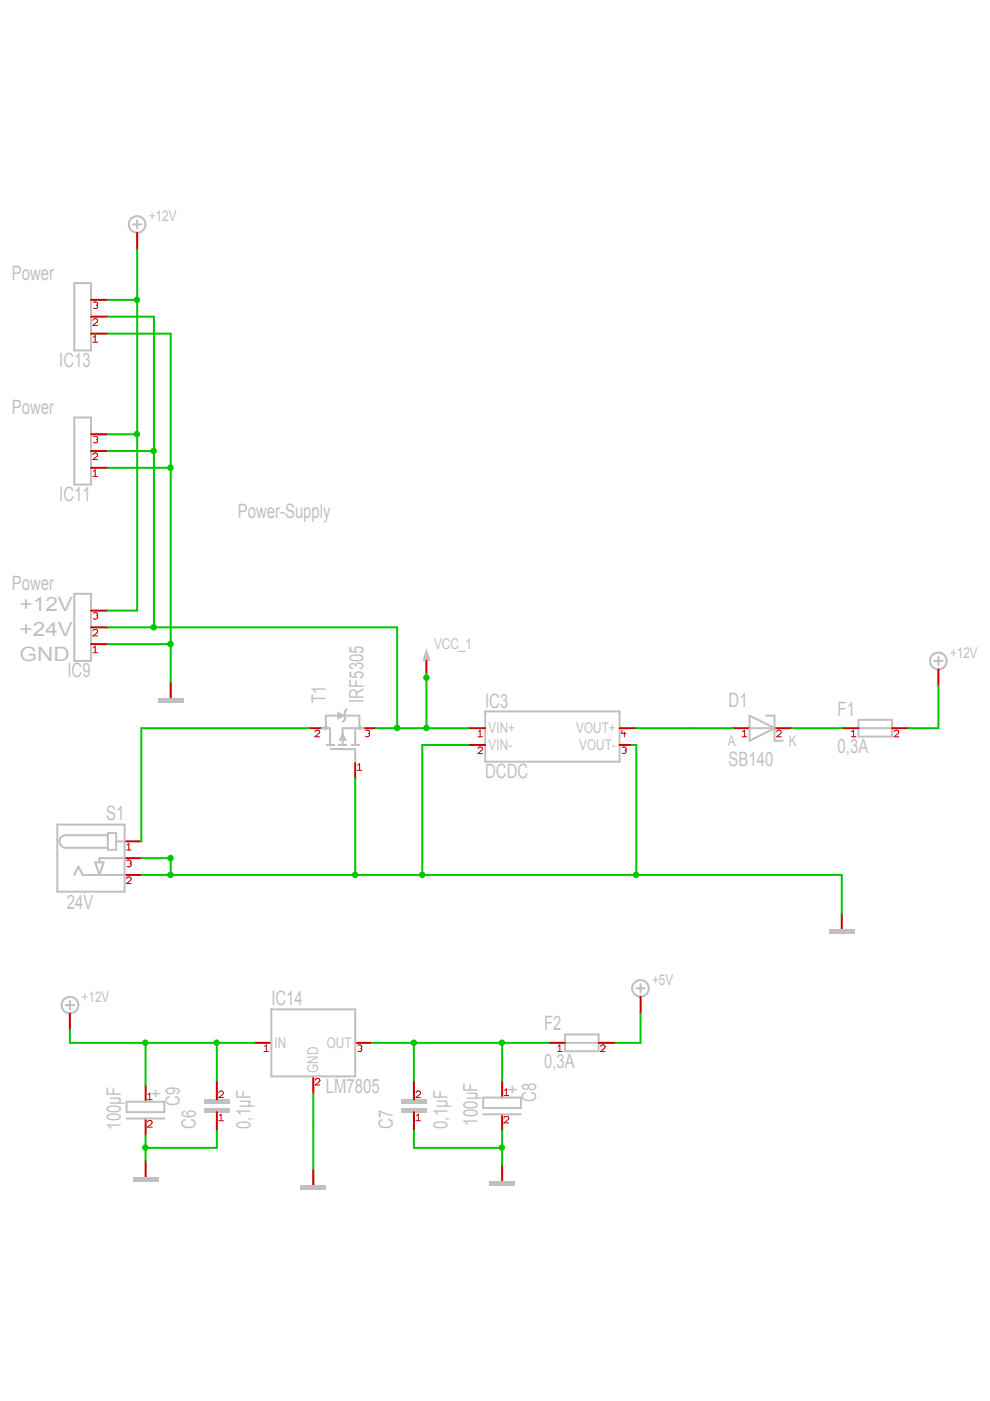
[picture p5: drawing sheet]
<svg xmlns="http://www.w3.org/2000/svg" width="210mm" height="297mm" viewBox="0 0 210 297" stroke-linecap="round" stroke-linejoin="round" font-family="sans-serif">
<path d="M36.2 144.6v3.5" fill="none" stroke="#c80000" stroke-width=".42"/>
<path d="M33.5 148.1h5.4v.9h-5.4z" fill-rule="evenodd" fill="#c0c0c0"/>
<g fill="none" stroke="#c0c0c0" stroke-width=".42">
<path d="M28.2 47.6h1.8M29.1 46.7v1.8M182 154.4h7.1M182 152.6h7.1v3.6h-7.1zM119.8 219.3h7.1v3.6h-7.1zM119.8 221.1h7.1"/>
<circle cx="29.1" cy="47.6" r="1.78"/>
</g>
<path d="M29.1 49.4v3.5M178.5 154.4h3.5M189.1 154.4h3.6M116.2 221.1h3.6M126.9 221.1h3.6M106.5 246.9v3.6" fill="none" stroke="#c80000" stroke-width=".42"/>
<path d="M180.5 156.2h1M180.6 155.2l.4-.4v1.4M189.6 155.2a.48 .48 0 0 1 .6-.4 .48 .48 0 0 1 .3 .7l-.9 .7h1M118.2 222.9h1M118.4 221.9l.3-.4v1.4M127.3 221.9a.47 .47 0 0 1 .7-.3 .47 .47 0 0 1 .2 .6l-.9 .7h1" fill="none" stroke="#c80000" stroke-width=".21"/>
<path d="M103.8 250.5h5.3v.9h-5.3z" fill-rule="evenodd" fill="#c0c0c0"/>
<path d="M30.9 246v3.6" fill="none" stroke="#c80000" stroke-width=".42"/>
<path d="M28.2 249.6h5.3v.9h-5.3z" fill-rule="evenodd" fill="#c0c0c0"/>
<path d="M30.9 230v3.6M30.9 237.2v3.5M106.5 229.1v3.6M106.5 236.3v3.5" fill="none" stroke="#c80000" stroke-width=".42"/>
<path d="M31.3 237.9a.46 .46 0 0 1 .6-.3 .46 .46 0 0 1 .2 .7l-.8 .7h1M31.3 233.2h1M31.4 232.1l.4-.3v1.4M106.8 237a.48 .48 0 0 1 .7-.3 .48 .48 0 0 1 .2 .7l-.9 .7h1.1M106.8 232.3h1.1M107 231.2l.4-.4v1.5" fill="none" stroke="#c80000" stroke-width=".21"/>
<path d="M26.8 237.2h8M26.8 233.6h8v2.2h-8zM102.4 236.3h8M102.4 232.7h8v2.2h-8z" fill="none" stroke="#c0c0c0" stroke-width=".42"/>
<g fill="#c0c0c0">
<path d="M85.1 233.1h5.3v.9h-5.3z" fill-rule="evenodd"/>
<path d="M85.1 234.9h5.3v.9h-5.3z" fill-rule="evenodd"/>
</g>
<path d="M87.8 229.1v4M87.8 235.8v4" fill="none" stroke="#c80000" stroke-width=".42"/>
<path d="M88.2 231.6a.5 .5 0 0 1 .5-.3 .5 .5 0 0 1 .5 .5l-1 .9h1M88.2 237.6h1M88.3 236.6l.4-.4v1.4" fill="none" stroke="#c80000" stroke-width=".21"/>
<g fill="#c0c0c0">
<path d="M43.3 233.1h5.3v.9h-5.3z" fill-rule="evenodd"/>
<path d="M43.3 234.9h5.3v.9h-5.3z" fill-rule="evenodd"/>
</g>
<path d="M46 229.1v4M46 235.8v4M66.4 247.8v3.6" fill="none" stroke="#c80000" stroke-width=".42"/>
<path d="M46.4 231.6a.47 .47 0 0 1 .6-.3 .47 .47 0 0 1 .2 .7l-.8 .7h1M46.4 237.6h1M46.5 236.6l.4-.4v1.4" fill="none" stroke="#c80000" stroke-width=".21"/>
<path d="M63.8 251.4h5.3v.9h-5.3z" fill-rule="evenodd" fill="#c0c0c0"/>
<g fill="none" stroke="#c0c0c0" stroke-width=".42">
<path d="M15.7 60h3.6v14.3h-3.6zM15.7 88.5h3.6v14.2h-3.6zM15.7 125.9h3.6v14.2h-3.6zM70 158.8h2.6M72.6 154.4v3.5M102.9 150.8h28.5v10.7h-28.5zM12.1 174.8h14.3v14.3h-14.3zM22.9 177.1h-9a1.33 1.33 0 0 0-1.3 1.3 1.33 1.33 0 0 0 1.3 1.3h9M22.9 176.6h1.7v3.6h-1.7zM24.6 178.4h1.8M15.7 185.5l.9-1.8 .9 1.8h8.9M20.2 182.8h1.8l-.9 2.7z"/>
<path d="M26.4 181.9h-5.3v.9M13.9 213.1h1.8M14.8 212.2v1.8M57.5 214h17.8v14.2h-17.8zM134.9 209.5h1.8M135.8 208.7v1.7"/>
<circle cx="14.8" cy="213.1" r="1.78"/>
<circle cx="135.8" cy="209.5" r="1.76"/>
</g>
<g fill="none" stroke="#c80000" stroke-width=".42">
<path d="M19.3 63.6h3.6M19.3 67.1h3.6M19.3 70.7h3.6M19.3 92.1h3.6M19.3 95.6h3.6M19.3 99.2h3.6M19.3 129.5h3.6M19.3 133h3.6M19.3 136.6h3.6M65.5 154.4h2.8M77 154.4h2.8M99.3 157.9h3.6"/>
<path d="M99.3 154.4h3.6M131.4 157.9h3.5M131.4 154.4h3.5M26.4 178.4h3.6M75.3 161.5v3.6M26.4 185.5h3.6M26.4 181.9h3.6M14.8 214.9v3.5M135.8 211.3v3.6M54 221.1h3.5M66.4 228.2v3.6M75.3 221.1h3.6"/>
</g>
<g fill="none" stroke="#c80000" stroke-width=".21">
<path d="M19.7 67.9a.52 .52 0 0 1 .5-.4 .52 .52 0 0 1 .5 .5l-1 1h1M19.7 72.6h1M19.8 64.1a.53 .53 0 0 1 .6-.1 .53 .53 0 0 1 .3 .5l-.1 .2M19.8 71.5l.4-.4v1.5M20.4 64.7h.2M20.6 64.7l.1 .4a.59 .59 0 0 1-.9 .2M19.7 96.4a.52 .52 0 0 1 .5-.4 .52 .52 0 0 1 .5 .5l-1 1h1M19.8 92.6a.53 .53 0 0 1 .6-.1 .53 .53 0 0 1 .3 .5l-.1 .2M19.8 99.9l.4-.3v1.4M20.4 93.2h.2M20.6 93.2l.1 .4a.55 .55 0 0 1-.9 .2M19.7 101h1"/>
<path d="M19.7 133.8a.52 .52 0 0 1 .5-.4 .52 .52 0 0 1 .5 .5l-1 .9h1M19.7 138.4h1M19.8 130a.53 .53 0 0 1 .6-.1 .53 .53 0 0 1 .3 .4l-.1 .3M19.8 137.3l.4-.3v1.4M20.4 130.6h.2M20.6 130.6l.1 .3a.55 .55 0 0 1-.9 .2M66.8 155.2a.48 .48 0 0 1 .6-.4 .48 .48 0 0 1 .2 .7l-.8 .7h1M77.5 154.9a.53 .53 0 0 1 .9 .4l-.2 .2M78.1 155.5h.1M78.2 155.5l.2 .3a.51 .51 0 0 1-.9 .3M101.3 158.7a.5 .5 0 0 1 .6-.3 .5 .5 0 0 1 .4 .4l-1 1h1M101.3 156.2h1"/>
<path d="M101.5 155.2l.3-.4v1.4M131.9 158.5a.53 .53 0 0 1 .9 .3l-.2 .2M131.9 154.8l-.1 .7h1M132.4 155.2v1M132.5 159h.1M132.6 159l.2 .4a.51 .51 0 0 1-.9 .2M26.9 179.2l.4-.4v1.4M75.7 163.3h1M75.9 162.3l.3-.4v1.4M26.8 186.3a.47 .47 0 0 1 .7-.4 .47 .47 0 0 1 .2 .7l-.9 .7h1M26.8 180.2h1M26.9 182.5a.53 .53 0 0 1 .6-.1 .53 .53 0 0 1 .3 .4l-.1 .3"/>
<path d="M27.6 183.1h.1M27.7 183.1l.1 .3a.59 .59 0 0 1-.9 .3M56 222.9h.9M56.1 221.9l.4-.4v1.4M66.8 229a.49 .49 0 0 1 .6-.4 .49 .49 0 0 1 .4 .5l-1 .9h1M75.9 221.7a.49 .49 0 0 1 .5-.2 .49 .49 0 0 1 .3 .5l-.1 .2M76.5 222.2h.1M76.6 222.2l.1 .4a.54 .54 0 0 1-.8 .2"/>
</g>
<g fill="#c0c0c0">
<path d="M74.4 157.7h1.8v.5h-1.8z" fill-rule="evenodd"/>
<path d="M71.8 157.7h1.7v.5h-1.7z" fill-rule="evenodd"/>
<path d="M69.1 157.7h1.8v.5h-1.8z" fill-rule="evenodd"/>
</g>
<path d="M68.2 154.4h1.8v3.5M72.6 158.8h2.7v2.7M72.6 154.4h4.5M75.3 154.4v3.5" fill="none" stroke="#c0c0c0" stroke-width=".42"/>
<path d="M72.6 155.3l.9 1.8h-1.7z" fill="#c0c0c0"/>
<path d="M69.1 151.7v2.7M76.2 151.7v2.7" fill="none" stroke="#c0c0c0" stroke-width=".42"/>
<g fill="#c0c0c0">
<path d="M71.5 150.8l1.8 .9-1.8 .9z"/>
<circle cx="76.2" cy="154.3" r=".49"/>
<circle cx="69.1" cy="154.3" r=".49"/>
</g>
<path d="M69.1 151.7h7.1M73.5 150.4l-.4 .4v1.8l-.5 .4M158.9 151.7l5.4 2.7-5.4 2.7zM158.9 154.4h5.4M162.5 151.7h1.7v5.4h1.7" fill="none" stroke="#c0c0c0" stroke-width=".42"/>
<path d="M155.4 154.4h3.5M164.3 154.4h3.5M178.5 193.5v3.6" fill="none" stroke="#c80000" stroke-width=".42"/>
<path d="M157.4 156.2h.9M157.5 155.2l.4-.4v1.4M164.7 155.2a.5 .5 0 0 1 .5-.4 .5 .5 0 0 1 .5 .5l-1 .9h1" fill="none" stroke="#c80000" stroke-width=".21"/>
<path d="M175.8 197.1h5.3v.9h-5.3z" fill-rule="evenodd" fill="#c0c0c0"/>
<g fill="none" stroke="#c0c0c0" stroke-width=".42">
<path d="M199 139.2v1.8M198.1 140.1h1.8"/>
<circle cx="198.9" cy="140.1" r="1.79"/>
</g>
<path d="M199 141.9v3.6" fill="none" stroke="#c80000" stroke-width=".42"/>
<path d="M90.4 137.5l.9 2.6h-1.8z" fill="#c0c0c0"/>
<path d="M90.4 140.1v3.6" fill="none" stroke="#c80000" stroke-width=".42"/>
<path d="M78.9 221.1h37.3M87.8 221.1v8" fill="none" stroke="#00c800" stroke-width=".42"/>
<circle cx="87.7" cy="221.1" r=".69" fill="#00c800"/>
<path d="M65.5 154.4h-35.5v24M134.9 154.4h20.5M167.8 154.4h10.7M106.5 221.1v8" fill="none" stroke="#00c800" stroke-width=".42"/>
<circle cx="32.6" cy="95.6" r=".69" fill="#00c800"/>
<path d="M22.9 95.6h9.7v37.4" fill="none" stroke="#00c800" stroke-width=".42"/>
<circle cx="32.6" cy="133" r=".69" fill="#00c800"/>
<path d="M22.9 67.1h9.7v28.5M22.9 133h61.3v21.4" fill="none" stroke="#00c800" stroke-width=".42"/>
<circle cx="84.2" cy="154.3" r=".69" fill="#00c800"/>
<path d="M79.8 154.4h4.4" fill="none" stroke="#00c800" stroke-width=".42"/>
<g fill="#00c800">
<circle cx="90.4" cy="154.3" r=".69"/>
<circle cx="90.4" cy="143.7" r=".69"/>
</g>
<path d="M84.2 154.4h15.1M90.4 142.8v11.6M135.8 214.9v6.2h-5.3" fill="none" stroke="#00c800" stroke-width=".42"/>
<g fill="#00c800">
<circle cx="106.4" cy="221.1" r=".69"/>
<circle cx="29" cy="63.6" r=".69"/>
<circle cx="29" cy="92.1" r=".69"/>
</g>
<path d="M29.1 52.9v76.6h-6.2M22.9 63.6h6.2M22.9 92.1h6.2M199 145.5v8.9h-6.3" fill="none" stroke="#00c800" stroke-width=".42"/>
<circle cx="45.9" cy="221.1" r=".69" fill="#00c800"/>
<path d="M54 221.1h-8v8" fill="none" stroke="#00c800" stroke-width=".42"/>
<circle cx="30.8" cy="221.1" r=".69" fill="#00c800"/>
<path d="M14.8 218.4v2.7h31.2M30.9 221.1v8.9" fill="none" stroke="#00c800" stroke-width=".42"/>
<g fill="#00c800">
<circle cx="36.1" cy="136.5" r=".69"/>
<circle cx="36.1" cy="99.2" r=".69"/>
</g>
<path d="M22.9 70.7h13.3v73.9M22.9 99.2h13.3M22.9 136.6h13.3" fill="none" stroke="#00c800" stroke-width=".42"/>
<circle cx="106.4" cy="243.3" r=".69" fill="#00c800"/>
<path d="M87.8 239.8v3.6h18.7M106.5 239.8v7.1" fill="none" stroke="#00c800" stroke-width=".42"/>
<circle cx="30.8" cy="243.3" r=".69" fill="#00c800"/>
<path d="M46 239.8v3.6h-15.1M66.4 231.8v16M30.9 240.7v5.3" fill="none" stroke="#00c800" stroke-width=".42"/>
<g fill="#00c800">
<circle cx="36.1" cy="181.9" r=".69"/>
<circle cx="134.9" cy="185.5" r=".69"/>
<circle cx="36.1" cy="185.5" r=".69"/>
</g>
<path d="M99.3 157.9h-9.8v27.6h-59.5M75.3 165.1v20.4M30 181.9h6.2v3.6" fill="none" stroke="#00c800" stroke-width=".42"/>
<circle cx="75.3" cy="185.5" r=".69" fill="#00c800"/>
<path d="M134 157.9h.9v27.6h-45.4" fill="none" stroke="#00c800" stroke-width=".42"/>
<circle cx="89.5" cy="185.5" r=".69" fill="#00c800"/>
<path d="M134.9 185.5h43.6v8" fill="none" stroke="#00c800" stroke-width=".42"/>
<g font-size="4.2" fill="#c0c0c0">
<text x="2.5" y="59.4">Power</text>
<text x="12.6" y="77.8">IC13</text>
<text x="2.5" y="87.8">Power</text>
<text x="12.6" y="106.3">IC11</text>
<text x="50.4" y="109.9">Power-Supply</text>
<text x="2.5" y="125.2">Power</text>
<text x="4.1" y="129.5">+12V</text>
<text x="4.1" y="134.8">+24V</text>
<text x="4.1" y="140.1">GND</text>
<text x="14.3" y="143.6">IC9</text>
<text x="69.1" y="149" transform="rotate(-90 69.1 149)">T1</text>
<text x="77.1" y="149" transform="rotate(-90 77.1 149)">IRF5305</text>
<text x="154.5" y="149.9">D1</text>
<text x="102.9" y="150.1">IC3</text>
<text x="177.6" y="151.7">F1</text>
<text x="177.6" y="159.7">0,3A</text>
<text x="102.9" y="165">DCDC</text>
<text x="154.5" y="162.4">SB140</text>
<text x="22.5" y="173.9">S1</text>
<text x="14.2" y="192.7">24V</text>
<text x="57.5" y="213.1">IC14</text>
<text x="115.4" y="218.4">F2</text>
<text x="115.4" y="226.4">0,3A</text>
<text x="34.5" y="232.8" transform="rotate(-90 34.5 232.8)">+</text>
<text x="69.1" y="231.8">LM7805</text>
<text x="110.2" y="231.9" transform="rotate(-90 110.2 231.9)">+</text>
<text x="113.7" y="233.6" transform="rotate(-90 113.7 233.6)">C8</text>
<text x="25.7" y="239.5" transform="rotate(-90 25.7 239.5)">100µF</text>
<text x="38.1" y="234.5" transform="rotate(-90 38.1 234.5)">C9</text>
<text x="41.5" y="239.4" transform="rotate(-90 41.5 239.4)">C6</text>
<text x="53.1" y="239.4" transform="rotate(-90 53.1 239.4)">0,1µF</text>
<text x="83.3" y="239.4" transform="rotate(-90 83.3 239.4)">C7</text>
<text x="94.9" y="239.4" transform="rotate(-90 94.9 239.4)">0,1µF</text>
<text x="101.3" y="238.6" transform="rotate(-90 101.3 238.6)">100µF</text>
</g>
<g font-size="3.1" fill="#c0c0c0">
<text x="31.5" y="46.9">+12V</text>
<text x="92" y="137.6">VCC_1</text>
<text x="201.4" y="139.4">+12V</text>
<text x="103.6" y="155.4">VIN+</text>
<text x="122.2" y="155.4">VOUT+</text>
<text x="103.6" y="159">VIN-</text>
<text x="122.8" y="159">VOUT-</text>
<text x="154.3" y="158.1">A</text>
<text x="167.2" y="158.1">K</text>
<text x="138.3" y="208.8">+5V</text>
<text x="17.3" y="212.4">+12V</text>
<text x="58.2" y="222.2">IN</text>
<text x="67.5" y="227.5" transform="rotate(-90 67.5 227.5)">GND</text>
<text x="69.3" y="222.2">OUT</text>
</g>
</svg>
